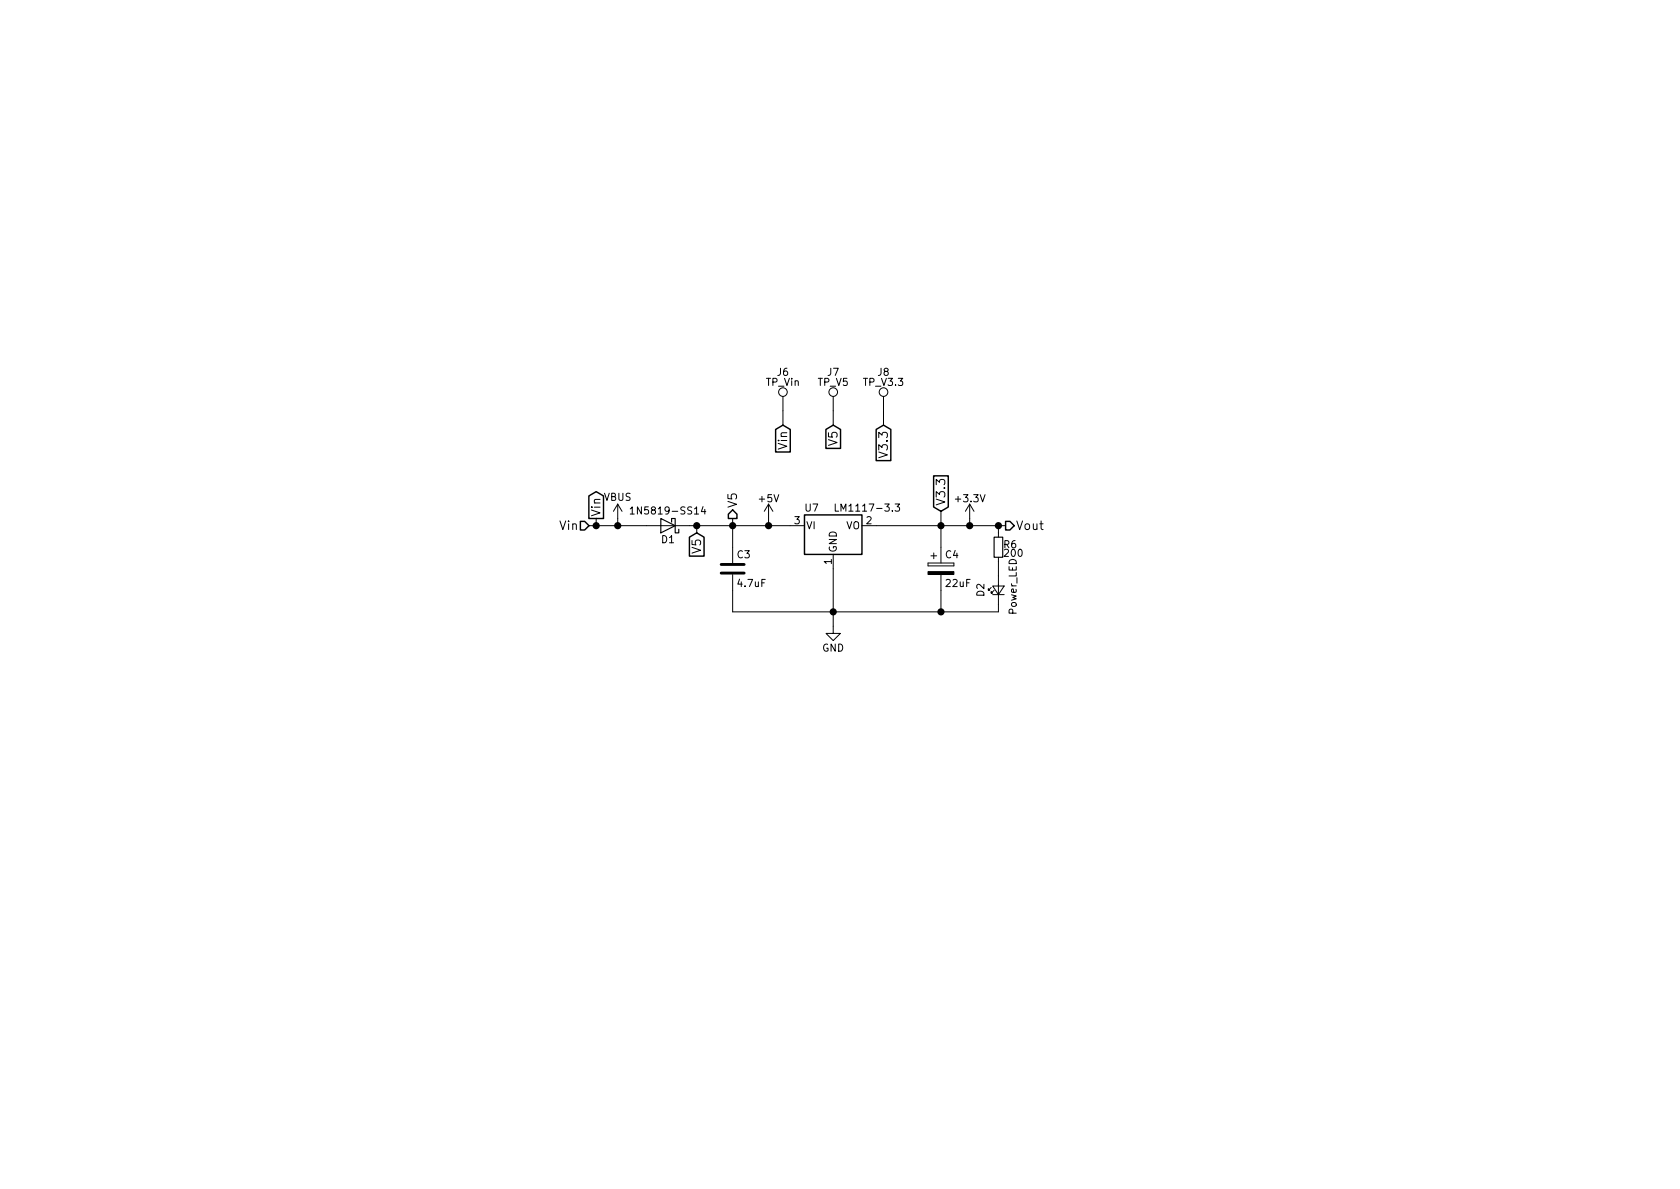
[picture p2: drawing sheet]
EESchema Schematic File Version 4
LIBS:cube-cache
EELAYER 26 0
EELAYER END
$Descr A4 11693 8268
encoding utf-8
Sheet 2 4
Title "Cube RGB 4x4"
Date "31/08/2018"
Rev "B"
Comp ""
Comment1 ""
Comment2 ""
Comment3 ""
Comment4 ""
$EndDescr
Text GLabel 4150 3600 1    60   Output ~ 0
Vin
$Comp
L cube-rescue:GND #PWR010
U 1 1
P 5800 4350
AR Path="/5AE52664" Ref="#PWR010"  Part="1" 
AR Path="/5AE441DB/5AE52664" Ref="#PWR010"  Part="1" 
F 0 "#PWR010" H 5800 4100 50  0001 C CNN
F 1 "GND" H 5800 4200 50  0000 C CNN
F 2 "" H 5800 4350 50  0001 C CNN
F 3 "" H 5800 4350 50  0001 C CNN
	1    5800 4350
	1    0    0    -1  
$EndComp
$Comp
L cube-rescue:D_Schottky D1
U 1 1
P 4650 3650
AR Path="/5AE5283E" Ref="D1"  Part="1" 
AR Path="/5AE441DB/5AE5283E" Ref="D1"  Part="1" 
F 0 "D1" H 4650 3750 50  0000 C CNN
F 1 "1N5819-SS14" H 4650 3550 50  0000 C CNN
F 2 "Ext:DO-214AC" H 4650 3650 50  0001 C CNN
F 3 "" H 4650 3650 50  0001 C CNN
	1    4650 3650
	-1   0    0    1   
$EndComp
Wire Wire Line
	4800 3650 4850 3650
$Comp
L cube-rescue:TEST_1P J6
U 1 1
P 5450 2850
AR Path="/5AE52987" Ref="J6"  Part="1" 
AR Path="/5AE441DB/5AE52987" Ref="J6"  Part="1" 
F 0 "J6" H 5450 3120 50  0000 C CNN
F 1 "TP_Vin" H 5450 3050 50  0000 C CNN
F 2 "Measurement_Points:Measurement_Point_Round-SMD-Pad_Small" H 5650 2850 50  0001 C CNN
F 3 "" H 5650 2850 50  0001 C CNN
	1    5450 2850
	1    0    0    -1  
$EndComp
$Comp
L cube-rescue:TEST_1P J7
U 1 1
P 5800 2850
AR Path="/5AE52AB8" Ref="J7"  Part="1" 
AR Path="/5AE441DB/5AE52AB8" Ref="J7"  Part="1" 
F 0 "J7" H 5800 3120 50  0000 C CNN
F 1 "TP_V5" H 5800 3050 50  0000 C CNN
F 2 "Measurement_Points:Measurement_Point_Round-SMD-Pad_Small" H 6000 2850 50  0001 C CNN
F 3 "" H 6000 2850 50  0001 C CNN
	1    5800 2850
	1    0    0    -1  
$EndComp
Text GLabel 5450 2950 3    60   Input ~ 0
Vin
Text GLabel 5800 2950 3    60   Input ~ 0
V5
Wire Wire Line
	5450 2950 5450 2850
Wire Wire Line
	5800 2850 5800 2950
$Comp
L cube-rescue:TEST_1P J8
U 1 1
P 6150 2850
AR Path="/5AE52C7B" Ref="J8"  Part="1" 
AR Path="/5AE441DB/5AE52C7B" Ref="J8"  Part="1" 
F 0 "J8" H 6150 3120 50  0000 C CNN
F 1 "TP_V3.3" H 6150 3050 50  0000 C CNN
F 2 "Measurement_Points:Measurement_Point_Round-SMD-Pad_Small" H 6350 2850 50  0001 C CNN
F 3 "" H 6350 2850 50  0001 C CNN
	1    6150 2850
	1    0    0    -1  
$EndComp
Wire Wire Line
	5800 3950 5800 4250
$Comp
L cube-rescue:CP C4
U 1 1
P 6550 3950
AR Path="/5AE52DB1" Ref="C4"  Part="1" 
AR Path="/5AE441DB/5AE52DB1" Ref="C4"  Part="1" 
F 0 "C4" H 6575 4050 50  0000 L CNN
F 1 "22uF" H 6575 3850 50  0000 L CNN
F 2 "Capacitors_Tantalum_SMD:CP_Tantalum_Case-A_EIA-3216-18_Reflow" H 6588 3800 50  0001 C CNN
F 3 "" H 6550 3950 50  0001 C CNN
F 4 "Tantalum" H 6550 3950 60  0001 C CNN "Type"
	1    6550 3950
	1    0    0    -1  
$EndComp
Wire Wire Line
	5100 3600 5100 3650
Connection ~ 5100 3650
Wire Wire Line
	5100 4100 5100 4250
Wire Wire Line
	6550 4250 6550 4100
Connection ~ 5800 4250
Wire Wire Line
	6100 3650 6550 3650
$Comp
L cube-rescue:C C3
U 1 1
P 5100 3950
AR Path="/5AE531CA" Ref="C3"  Part="1" 
AR Path="/5AE441DB/5AE531CA" Ref="C3"  Part="1" 
F 0 "C3" H 5125 4050 50  0000 L CNN
F 1 "4.7uF" H 5125 3850 50  0000 L CNN
F 2 "Capacitors_SMD:C_0402" H 5138 3800 50  0001 C CNN
F 3 "" H 5100 3950 50  0001 C CNN
F 4 "Ceramic" H 5100 3950 60  0001 C CNN "Type"
	1    5100 3950
	1    0    0    -1  
$EndComp
Text GLabel 6150 2950 3    60   Input ~ 0
V3.3
Wire Wire Line
	6150 2850 6150 2950
Connection ~ 6550 3650
Wire Wire Line
	5100 4250 5800 4250
Wire Wire Line
	4150 3600 4150 3650
Text HLabel 4100 3650 0    60   Input ~ 0
Vin
Connection ~ 4150 3650
Text HLabel 7000 3650 2    60   Output ~ 0
Vout
$Comp
L cube-rescue:R_Small R6
U 1 1
P 6950 3800
AR Path="/5AE542A2" Ref="R6"  Part="1" 
AR Path="/5AE441DB/5AE542A2" Ref="R6"  Part="1" 
F 0 "R6" H 6980 3820 50  0000 L CNN
F 1 "200" H 6980 3760 50  0000 L CNN
F 2 "Resistors_SMD:R_0603_HandSoldering" H 6950 3800 50  0001 C CNN
F 3 "" H 6950 3800 50  0001 C CNN
	1    6950 3800
	1    0    0    -1  
$EndComp
$Comp
L cube-rescue:LED_Small D2
U 1 1
P 6950 4100
AR Path="/5AE54337" Ref="D2"  Part="1" 
AR Path="/5AE441DB/5AE54337" Ref="D2"  Part="1" 
F 0 "D2" H 6900 4225 50  0000 L CNN
F 1 "Power_LED" H 6775 4000 50  0000 L CNN
F 2 "LEDs:LED_0603" V 6950 4100 50  0001 C CNN
F 3 "" V 6950 4100 50  0001 C CNN
F 4 "Blue" H 6950 4100 60  0001 C CNN "Color"
F 5 "3.0-3.2V 20MA " H 6950 4100 60  0001 C CNN "Properties"
	1    6950 4100
	0    -1   -1   0   
$EndComp
Wire Wire Line
	6950 3650 6950 3700
Wire Wire Line
	6950 3900 6950 4000
Wire Wire Line
	6950 4250 6950 4200
Connection ~ 6550 4250
Connection ~ 6950 3650
Text HLabel 5100 3600 1    60   Output ~ 0
V5
$Comp
L cube-rescue:LM1117-3.3 U7
U 1 1
P 5800 3650
AR Path="/5B33EE5D" Ref="U7"  Part="1" 
AR Path="/5AE441DB/5B33EE5D" Ref="U7"  Part="1" 
F 0 "U7" H 5650 3775 50  0000 C CNN
F 1 "LM1117-3.3" H 5800 3775 50  0000 L CNN
F 2 "TO_SOT_Packages_SMD:SOT-223-3_TabPin2" H 5800 3650 50  0001 C CNN
F 3 "" H 5800 3650 50  0001 C CNN
	1    5800 3650
	1    0    0    -1  
$EndComp
Wire Wire Line
	6550 3550 6550 3650
Text GLabel 6550 3550 1    60   Input ~ 0
V3.3
$Comp
L cube-rescue:+5V #PWR011
U 1 1
P 5350 3600
AR Path="/5B34D0A8" Ref="#PWR011"  Part="1" 
AR Path="/5AE441DB/5B34D0A8" Ref="#PWR011"  Part="1" 
F 0 "#PWR011" H 5350 3450 50  0001 C CNN
F 1 "+5V" H 5350 3740 50  0000 C CNN
F 2 "" H 5350 3600 50  0001 C CNN
F 3 "" H 5350 3600 50  0001 C CNN
	1    5350 3600
	1    0    0    -1  
$EndComp
$Comp
L cube-rescue:+3.3V #PWR012
U 1 1
P 6750 3600
AR Path="/5B34D0F4" Ref="#PWR012"  Part="1" 
AR Path="/5AE441DB/5B34D0F4" Ref="#PWR012"  Part="1" 
F 0 "#PWR012" H 6750 3450 50  0001 C CNN
F 1 "+3.3V" H 6750 3740 50  0000 C CNN
F 2 "" H 6750 3600 50  0001 C CNN
F 3 "" H 6750 3600 50  0001 C CNN
	1    6750 3600
	1    0    0    -1  
$EndComp
Wire Wire Line
	6750 3600 6750 3650
Connection ~ 6750 3650
Wire Wire Line
	5350 3600 5350 3650
Connection ~ 5350 3650
Wire Wire Line
	4100 3650 4150 3650
Text GLabel 4850 3700 3    60   Input ~ 0
V5
Wire Wire Line
	4850 3650 4850 3700
Connection ~ 4850 3650
$Comp
L cube-rescue:VBUS #PWR013
U 1 1
P 4300 3600
AR Path="/5B3585F3" Ref="#PWR013"  Part="1" 
AR Path="/5AE441DB/5B3585F3" Ref="#PWR013"  Part="1" 
F 0 "#PWR013" H 4300 3450 50  0001 C CNN
F 1 "VBUS" H 4300 3750 50  0000 C CNN
F 2 "" H 4300 3600 50  0001 C CNN
F 3 "" H 4300 3600 50  0001 C CNN
	1    4300 3600
	1    0    0    -1  
$EndComp
Wire Wire Line
	4300 3600 4300 3650
Connection ~ 4300 3650
Wire Wire Line
	5100 3650 5350 3650
Wire Wire Line
	5100 3650 5100 3800
Wire Wire Line
	5800 4250 5800 4350
Wire Wire Line
	5800 4250 6550 4250
Wire Wire Line
	6550 3650 6750 3650
Wire Wire Line
	6550 3650 6550 3800
Wire Wire Line
	4150 3650 4300 3650
Wire Wire Line
	6550 4250 6950 4250
Wire Wire Line
	6950 3650 7000 3650
Wire Wire Line
	6750 3650 6950 3650
Wire Wire Line
	5350 3650 5500 3650
Wire Wire Line
	4850 3650 5100 3650
Wire Wire Line
	4300 3650 4500 3650
$EndSCHEMATC
